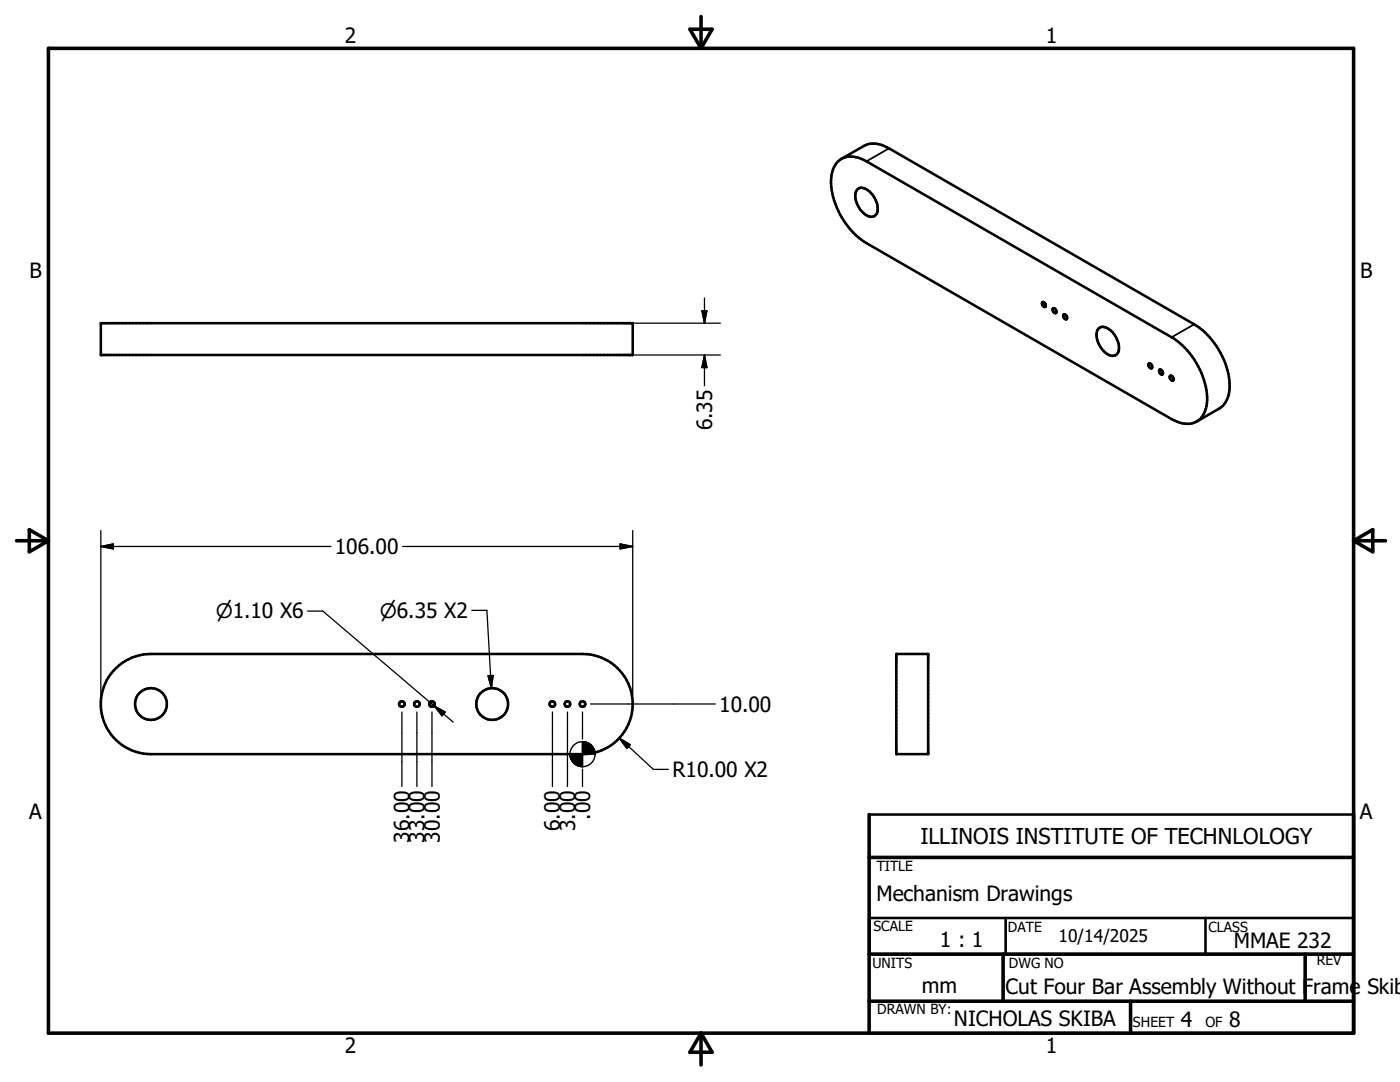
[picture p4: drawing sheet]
<svg xmlns="http://www.w3.org/2000/svg" width="279mm" height="216mm" viewBox="0 0 279 216" stroke-linecap="round" stroke-linejoin="round" font-family="sans-serif">
<g fill="none" stroke="#000" stroke-width=".51">
<path d="M167.3 32.2a4.3 4.3 0 0 1 5.1-.3l61.4 35.4a15.3 15.3 0 0 1 7.1 13.2 4 4 0 0 1-3.9 4.1l-1.6-.3-1.6-.7-60.9-35.1a15.2 15.2 0 0 1-7-13.1l.4-1.6 .4-.9zM167.9 31.7l4.5-2.6a5 5 0 0 1 5 .5l60.9 35.1a15.3 15.3 0 0 1 7.1 13 4.7 4.7 0 0 1-2.1 3.8l-4.5 2.6M171.1 37.8a1.94 1.94 0 0 1 2.7 .7 4 4 0 0 1 1.1 4.2 1.64 1.64 0 0 1-2.6-.2 4.1 4.1 0 0 1-1.4-4.5zM20.1 64.5h106.2v6.3h-106.2zM208 60.3a.59 .59 0 0 1 .6 .3 .59 .59 0 0 1 0 .6 .65 .65 0 0 1-.6-.9zM210.2 61.5a.55 .55 0 0 1 .5 .3 .55 .55 0 0 1-.1 .7 .68 .68 0 0 1-.4-1zM212.3 62.8a.55 .55 0 0 1 .6 .3 .55 .55 0 0 1-.2 .6 .72 .72 0 0 1-.4-.9zM219.2 65.6a1.74 1.74 0 0 1 2.5 .4 4.3 4.3 0 0 1 1.4 4.5 1.5 1.5 0 0 1-2.3 0 4.3 4.3 0 0 1-1.7-4.7zM229.3 72.6a.55 .55 0 0 1 .6 .2 .55 .55 0 0 1-.2 .7 .67 .67 0 0 1-.4-.9zM231.4 73.8a.56 .56 0 0 1 .6 .3 .56 .56 0 0 1-.1 .6l-.5-.4zM233.5 75a.56 .56 0 0 1 .6 .3 .56 .56 0 0 1-.1 .7 .71 .71 0 0 1-.5-1zM23.2 133.3a9.9 9.9 0 0 1 6.9-2.8h86.1a10 10 0 0 1 10.1 10 10 10 0 0 1-10.1 10h-86.1a10 10 0 0 1-9.3-6.3 10 10 0 0 1 2.4-10.9z"/>
<path d="M178.9 130.5h6.3v20h-6.3zM173.5 162.5h96.6M173.5 183.2h96.6v7.2h-96.6zM200.7 183.2v7.2M240.6 183.2v7.2M173.5 206.2h96.6"/>
<circle cx="30.1" cy="140.5" r="3.2"/>
<circle cx="80.2" cy="140.5" r=".55"/>
<circle cx="83.2" cy="140.5" r=".55"/>
<circle cx="86.2" cy="140.5" r=".55"/>
<circle cx="98.2" cy="140.5" r="3.2"/>
<circle cx="110.2" cy="140.5" r=".55"/>
<circle cx="113.2" cy="140.5" r=".55"/>
<circle cx="116.2" cy="140.5" r=".55"/>
</g>
<path d="M177.4 29.6l-4.5 2.6M238.3 64.7l-4.5 2.6" fill="none" stroke="#000" stroke-width=".36"/>
<g fill="none" stroke="#000" stroke-width=".71">
<path d="M9.7 9.6h260.4v196.6h-260.4zM137.7 5.8h4.4l-2.2 3.8zM139.9 3.3v6.3M3.3 107.9h6.4M5.8 105.7l3.9 2.2-3.9 2.2zM270.1 107.9h6.4M270.1 107.9l3.9-2.2v4.4zM173.5 171.1h96.6M173.5 162.5v43.7M173.5 190.4h96.6M173.5 199.8h96.6M200.2 190.4v9.4"/>
<path d="M225.6 199.8v6.4M260.5 190.4v9.4M139.9 206.2v6.3M139.9 206.2l2.2 3.8h-4.4z"/>
</g>
<g fill="none" stroke="#000" stroke-width=".25">
<path d="M140.6 59.5v5M117.9 70.8h25.9M117.9 64.5h25.9M140.1 62h1l-.5 2.5zM140.6 70.8v6.2M140.6 70.8l.5 2.5h-1zM20.1 109h45.9M20.1 109l2.5-.5v1zM20.1 105.9v33M80.4 109h45.9M123.8 108.5l2.5 .5-2.5 .5zM126.3 105.9v33"/>
<path d="M61.4 121.9h3l26 22.2M94.2 121.8h3l.9 15.5M97.4 134.9l1-.1-.3 2.5zM80.2 142.1v14.8M83.2 142.1v14.8M85.8 140.1l.8 .8M86.2 142.1v14.8M86.6 140.9l2.3 1.2-.7 .7zM110.2 142.1v14.8M113.2 142.1v14.8M116.2 142.1v5.4M116.2 153.5v3.4"/>
<path d="M117.9 140.5h24.9M123.6 147.3l6.8 6.2h3M123.6 147.3l2.2 1.3-.7 .7z"/>
<circle cx="116.3" cy="150.5" r="2.49"/>
</g>
<g fill="#000" stroke="#000" stroke-width=".25">
<path d="M140.1 62h1l-.5 2.5zM140.6 70.8l.5 2.5h-1zM20.1 109l2.5-.5v1zM123.8 108.5l2.5 .5-2.5 .5zM97.4 134.9l1-.1-.3 2.5zM86.6 140.9l2.3 1.2-.7 .7zM113.8 150.5l.1 .7zM113.8 150.5l.2 1zM113.8 150.5l.3 1.3zM113.8 150.5l.6 1.6-.3-.3zM113.8 150.5l.8 1.9-.2-.3zM113.8 150.5l1.1 2.1-.3-.2z"/>
<path d="M113.8 150.5l1.4 2.3-.3-.2zM113.8 150.5l1.7 2.4-.3-.1zM113.8 150.5l2.1 2.5-.4-.1zM113.8 150.5l2.4 2.5h-.3zM116.2 148l2.6 2.5h-2.6zM116.2 148v5zM113.8 150.5h2.4v2.5zM113.8 150.5h2.4zM118.7 149.8l.1 .7zM118.5 149.4l.3 1.1zM118.4 149.1l.4 1.4zM118.2 148.9l.6 1.6z"/>
<path d="M117.9 148.6l.3 .3 .6 1.6zM117.6 148.4l.3 .2 .9 1.9zM117.3 148.2l.3 .2 1.2 2.1zM117 148.1l.3 .1 1.5 2.3zM116.6 148l.4 .1 1.8 2.4zM116.2 148h.4l2.2 2.5zM123.6 147.3l2.2 1.3-.7 .7z"/>
</g>
<text font-size="4.4" x="183.7" y="168.4">ILLINOIS INSTITUTE OF TECHNLOLOGY</text>
<g font-size="4.2">
<text x="68.8" y="8.7">2</text>
<text x="208.7" y="8.7">1</text>
<text x="5.9" y="55.5">B</text>
<text x="271.4" y="55.5">B</text>
<text x="142.1" y="85.9" transform="rotate(-90 142.1 85.9)">6.35</text>
<text x="66.8" y="110.5">106.00</text>
<text x="143.6" y="142">10.00</text>
<text x="134.2" y="155">R10.00 X2</text>
<text x="5.8" y="163.4">A</text>
<text x="111.8" y="165.9" transform="rotate(-90 111.8 165.9)">6.00</text>
<text x="114.8" y="165.9" transform="rotate(-90 114.8 165.9)">3.00</text>
<text x="117.8" y="163.6" transform="rotate(-90 117.8 163.6)">.00</text>
<text x="271.4" y="163.4">A</text>
<text x="81.7" y="168.1" transform="rotate(-90 81.7 168.1)">36.00</text>
<text x="84.8" y="168.1" transform="rotate(-90 84.8 168.1)">33.00</text>
<text x="87.8" y="168.1" transform="rotate(-90 87.8 168.1)">30.00</text>
<text x="174.9" y="179.7">Mechanism Drawings</text>
<text x="187.6" y="188.9">1 : 1</text>
<text x="246.2" y="189.2">MMAE 232</text>
<text x="184" y="198.2">mm</text>
<text x="200.7" y="198.4">Cut Four Bar Assembly Without Frame Skib</text>
<text x="190.4" y="204.7">NICHOLAS SKIBA</text>
<text x="235.7" y="205">4</text>
<text x="245.3" y="205">8</text>
<text x="68.8" y="210.2">2</text>
<text x="208.7" y="210.2">1</text>
</g>
<g font-size="4">
<text x="43.1" y="123.4">n1.10 X6</text>
<text x="75.8" y="123.2">n6.35 X2</text>
</g>
<text font-size="3.5" x="211.2" y="187.9">10/14/2025</text>
<g font-size="2.8">
<text x="175" y="173.8">TITLE</text>
<text x="174.3" y="185.8">SCALE</text>
<text x="201.2" y="186">DATE</text>
<text x="241.2" y="186">CLASS</text>
<text x="174.1" y="193.2">UNITS</text>
<text x="201.3" y="193.2">DWG NO</text>
<text x="262.8" y="192.6">REV</text>
<text x="175.1" y="202.4">DRAWN BY:</text>
<text x="226.1" y="205">SHEET</text>
<text x="240.6" y="205">OF</text>
</g>
</svg>
